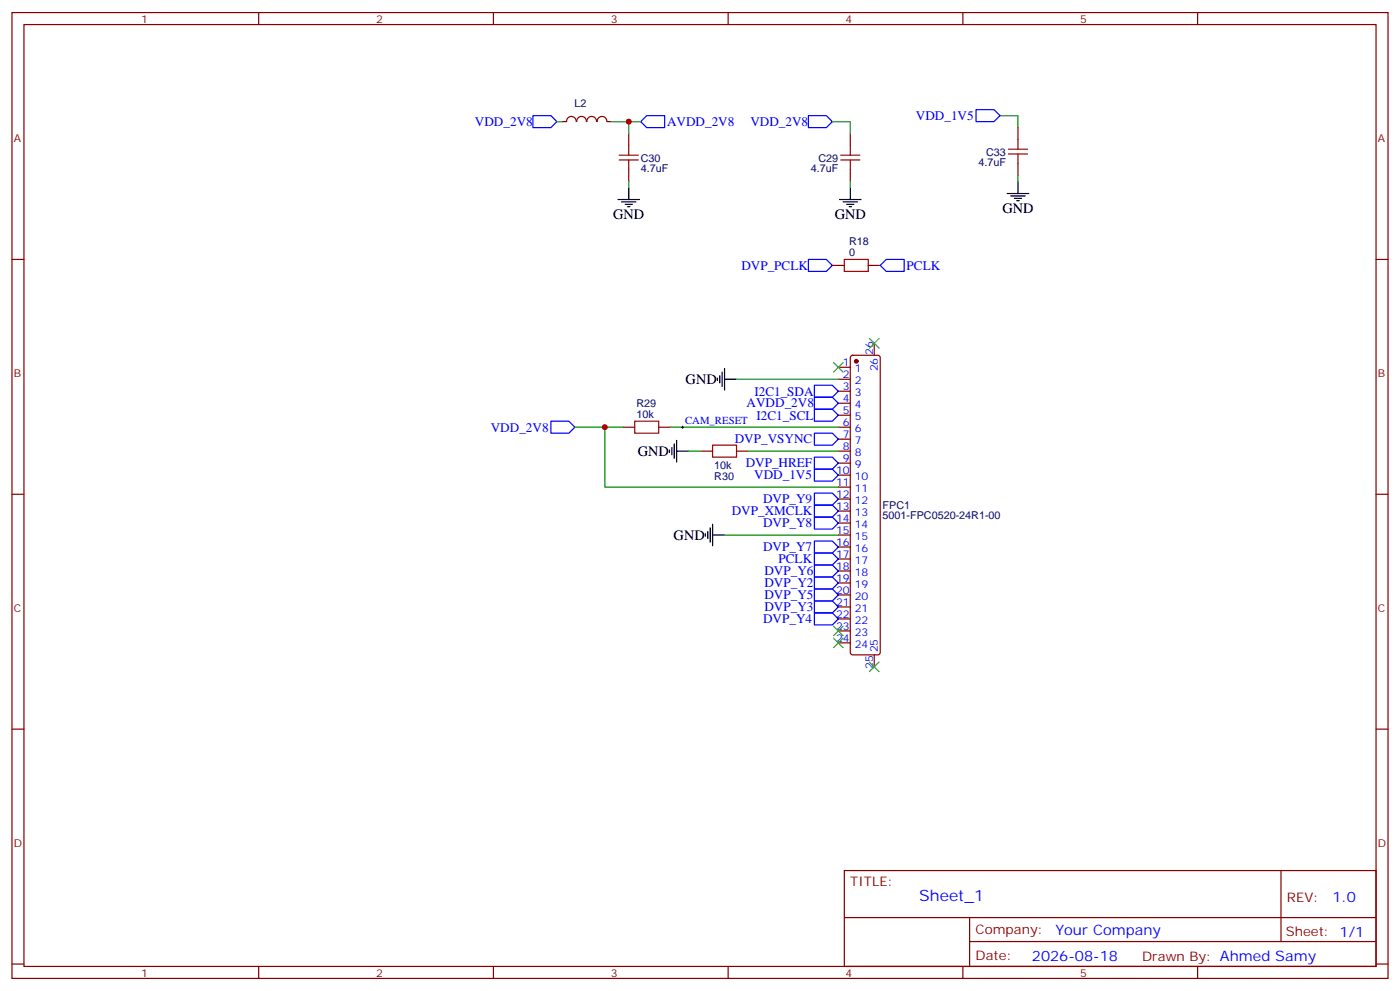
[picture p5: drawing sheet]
<svg xmlns="http://www.w3.org/2000/svg" width="412mm" height="292mm" viewBox="0 0 412 292" stroke-linecap="round" stroke-linejoin="round" font-family="sans-serif">
<g fill="none" stroke="#870000" stroke-width=".35">
<path d="M3.5 3.7h405.4v284.3h-405.4zM7.1 7.2h398.2v277.3h-398.2zM76.2 3.7v3.5M145.3 3.7v3.5M214.5 3.7v3.5M283.6 3.7v3.5M352.8 3.7v3.5M169.7 35.8a1.41 1.41 0 0 0-1.4-1.5 1.41 1.41 0 0 0-1.4 1.5h-1.1M169.9 35.8a1.41 1.41 0 0 1 1.4-1.5 1.41 1.41 0 0 1 1.4 1.5M172.9 35.8a1.41 1.41 0 0 1 1.4-1.5 1.41 1.41 0 0 1 1.4 1.5M175.9 35.8a1.41 1.41 0 0 1 1.4-1.5 1.41 1.41 0 0 1 1.4 1.5M178.9 35.8h1"/>
<path d="M185.2 39.3v3.6M250.5 39.3v3.6M299.9 37.6v3.5M185.2 49.9v3.5M250.5 49.9v3.5M299.9 48.2v3.5M3.5 76.4h3.6M245.2 78.1h3.5M255.8 78.1h3.5M405.3 76.4h3.6M246.9 108.1h3.6M246.9 111.7h3.6"/>
<path d="M246.9 115.2h3.6M246.9 118.7h3.6M250.7 104.8l.5-.2h7.4l.5 .2 .2 .5v86.8l-.2 .5-.5 .2h-7.4l-.5-.2-.2-.5v-86.8zM257.5 101.1v3.5M183.4 125.8h3.6M194 125.8h3.6M206.4 132.8h3.5M217 132.8h3.5M246.9 122.2h3.6M246.9 125.8h3.6M246.9 129.3h3.6M246.9 132.8h3.6"/>
<path d="M246.9 136.3h3.6M246.9 139.9h3.6M3.5 145.5h3.6M246.9 143.4h3.6M246.9 146.9h3.6M246.9 150.5h3.6M246.9 154h3.6M246.9 157.5h3.6M405.3 145.5h3.6M246.9 161h3.6M246.9 164.6h3.6M246.9 168.1h3.6"/>
<path d="M246.9 171.6h3.6M246.9 175.2h3.6M246.9 178.7h3.6M246.9 182.2h3.6M246.9 185.7h3.6M246.9 189.3h3.6M257.5 192.8v3.5M3.5 214.7h3.6M405.3 214.7h3.6M248.7 256.3h156.6v28.2h-156.6zM377.3 256.3v20.9M248.7 270.1h156.5"/>
<path d="M285.6 277.2h119.6M285.6 270.1v14.2M3.5 283.8h3.6M76.2 284.5v3.5M145.3 284.5v3.5M214.5 284.5v3.5M283.6 284.5v3.5M352.8 284.5v3.5M405.3 283.8h3.6"/>
</g>
<circle cx="252.2" cy="106.4" r=".53" fill="#870000" stroke="#870000" stroke-width=".35"/>
<path d="M256.1 99.7l2.8 2.8M258.9 99.7l-2.8 2.8M245.5 106.7l2.9 2.8M248.4 106.7l-2.9 2.8M245.5 184.3l2.9 2.8M245.5 187.9l2.9 2.8M248.4 184.3l-2.9 2.8M248.4 187.9l-2.9 2.8M256.1 194.9l2.8 2.8M258.9 194.9l-2.8 2.8" fill="none" stroke="#3c3" stroke-width=".35"/>
<g fill="none" stroke="#00f" stroke-width=".35">
<path d="M157 34h5.3l1.7 1.8-1.7 1.8h-5.3zM190.5 34h5.3v3.6h-5.3l-1.8-1.8zM238.1 34h5.3l1.8 1.8-1.8 1.8h-5.3zM287.5 32.3h5.3l1.8 1.7-1.8 1.8h-5.3zM238.1 76.4h5.3l1.8 1.7-1.8 1.8h-5.3zM261.1 76.4h5.2v3.5h-5.2l-1.8-1.8zM239.9 116.9h5.3l1.7 1.8-1.7 1.8h-5.3zM239.9 113.4h5.3l1.7 1.8-1.7 1.7h-5.3zM162.3 124h5.3l1.7 1.8-1.7 1.7h-5.3zM239.9 138.1h5.3l1.7 1.8-1.7 1.7h-5.3zM239.9 120.5h5.3l1.7 1.7-1.7 1.8h-5.3zM239.9 127.5h5.3l1.7 1.8-1.7 1.8h-5.3z"/>
<path d="M239.9 134.6h5.3l1.7 1.7-1.7 1.8h-5.3zM239.9 145.2h5.3l1.7 1.7-1.7 1.8h-5.3zM239.9 152.2h5.3l1.7 1.8-1.7 1.8h-5.3zM239.9 159.3h5.3l1.7 1.7-1.7 1.8h-5.3zM239.9 148.7h5.3l1.7 1.8-1.7 1.7h-5.3zM239.9 162.8h5.3l1.7 1.8-1.7 1.7h-5.3zM239.9 166.3h5.3l1.7 1.8-1.7 1.8h-5.3zM239.9 169.9h5.3l1.7 1.7-1.7 1.8h-5.3zM239.9 173.4h5.3l1.7 1.8-1.7 1.7h-5.3zM239.9 176.9h5.3l1.7 1.8-1.7 1.7h-5.3zM239.9 180.4h5.3l1.7 1.8-1.7 1.8h-5.3z"/>
</g>
<g fill="none" stroke="#000" stroke-width=".35">
<path d="M182 58.7h6.4M183.1 59.4h4.2M185.2 55.2v3.5M247.3 58.7h6.3M248.4 59.4h4.2M250.5 55.2v3.5M296.7 57h6.3M297.7 57.7h4.3M298.8 58.4h2.1M299.5 59.1h.7M299.9 53.4v3.6M184.1 60.1h2.2"/>
<path d="M184.9 60.9h.7M249.4 60.1h2.1M250.1 60.9h.7M211.3 111.3v.7M212 110.6v2.1M212.7 109.5v4.3M213.4 111.7h3.6M213.4 108.5v6.3M197.2 132.5v.7M197.9 131.8v2.1M198.6 130.7v4.2M199.3 132.8h3.5"/>
<path d="M199.3 129.6v6.4M207.8 157.2v.7M208.5 156.5v2.1M209.2 155.4v4.2M209.9 157.5h3.5M209.9 154.3v6.4"/>
</g>
<g fill="none" stroke="#008700" stroke-width=".35">
<path d="M164 35.8h1.8M179.9 35.8h5.3v3.5M185.2 35.8h3.5M245.2 35.8h5.3v3.5M294.6 34h5.3v3.6M185.2 53.4v1.8M250.5 53.4v1.8M299.9 51.7v1.7M217 111.7h29.9M169.3 125.8h14.1M178.2 125.8v17.6h68.7M197.6 125.8h49.3"/>
<path d="M202.8 132.8h3.6M220.5 132.8h26.4M213.4 157.5h33.5"/>
</g>
<g fill="none" stroke="#a10000" stroke-width=".35">
<path d="M182.4 45.7h5.6M182.4 47.1h5.6M185.2 42.9v2.8M185.2 47.1v2.8M247.6 45.7h5.7M247.6 47.1h5.7M250.5 42.9v2.8M250.5 47.1v2.8M297 43.9h5.7M297 45.3h5.7M299.9 41.1v2.8M299.9 45.3v2.9"/>
<path d="M248.7 76.4h7.1v3.5h-7.1zM187 124h7v3.5h-7zM209.9 131.1h7.1v3.5h-7.1z"/>
</g>
<path d="M200.7 125.8h.7M201.1 125.4v.7" fill="none" stroke="#000" stroke-width=".29"/>
<g fill="#c00">
<circle cx="185.2" cy="35.8" r=".88"/>
<circle cx="178.2" cy="125.8" r=".88"/>
</g>
<text font-size="4.6" fill="#00f" x="270.8" y="265.3">Sheet_1</text>
<g font-size="4.2">
<text x="180.6" y="64.4">GND</text>
<text x="245.9" y="64.4">GND</text>
<text x="295.3" y="62.6">GND</text>
<text x="202" y="113.1">GND</text>
<text x="187.9" y="134.3">GND</text>
<text x="198.4" y="159">GND</text>
</g>
<g font-size="4.2" fill="#00f">
<text x="392.5" y="265.6">1.0</text>
<text x="310.9" y="275.1">Your Company</text>
<text x="304" y="282.9">2026-08-18</text>
</g>
<g font-size="3.9" fill="#00f">
<text x="269.8" y="35.3">VDD_1V5</text>
<text x="139.9" y="37.1">VDD_2V8</text>
<text x="196.5" y="37.1">AVDD_2V8</text>
<text x="221.1" y="37.1">VDD_2V8</text>
<text x="218.4" y="79.4">DVP_PCLK</text>
<text x="267.1" y="79.4">PCLK</text>
<text x="219.9" y="120">AVDD_2V8</text>
<text x="222.2" y="116.6">I2C1_SDA</text>
<text x="222.8" y="123.6">I2C1_SCL</text>
<text x="144.6" y="127.2">VDD_2V8</text>
<text x="216.4" y="130.5">DVP_VSYNC</text>
<text x="219.7" y="137.6">DVP_HREF</text>
<text x="222.2" y="141.1">VDD_1V5</text>
<text x="224.8" y="148.2">DVP_Y9</text>
<text x="215.6" y="151.7">DVP_XMCLK</text>
<text x="224.8" y="155.2">DVP_Y8</text>
<text x="224.8" y="162.3">DVP_Y7</text>
<text x="229.3" y="165.8">PCLK</text>
<text x="225.2" y="169.4">DVP_Y6</text>
<text x="225.2" y="172.9">DVP_Y2</text>
<text x="225.2" y="176.4">DVP_Y5</text>
<text x="225.2" y="179.9">DVP_Y3</text>
<text x="224.8" y="183.5">DVP_Y4</text>
</g>
<g font-size="3.9" fill="#800">
<text x="250.5" y="260.9">TITLE:</text>
<text x="379.1" y="265.6">REV:</text>
<text x="287.4" y="275.1">Company:</text>
<text x="378.7" y="275.7">Sheet: 1/1</text>
<text x="287.4" y="282.8">Date:</text>
<text x="336.4" y="282.8">Drawn By: Ahmed Samy</text>
</g>
<g font-size="3.2" fill="#800">
<text x="41.6" y="6.7">1</text>
<text x="110.8" y="6.7">2</text>
<text x="179.9" y="6.7">3</text>
<text x="249.1" y="6.7">4</text>
<text x="318.2" y="6.7">5</text>
<text x="4.1" y="41.8">A</text>
<text x="405.9" y="41.8">A</text>
<text x="4.1" y="110.9">B</text>
<text x="405.9" y="110.9">B</text>
<text x="4.1" y="180.1">C</text>
<text x="405.9" y="180.1">C</text>
<text x="4.1" y="249.2">D</text>
<text x="405.9" y="249.2">D</text>
<text x="41.6" y="287.5">1</text>
<text x="110.8" y="287.5">2</text>
<text x="179.9" y="287.5">3</text>
<text x="249.1" y="287.5">4</text>
<text x="318.2" y="287.5">5</text>
</g>
<g font-size="3.2" fill="#000080">
<text x="169.3" y="31.6">L2</text>
<text x="188.7" y="47.6">C30</text>
<text x="241.1" y="47.6">C29</text>
<text x="290.5" y="45.8">C33</text>
<text x="188.7" y="50.7">4.7uF</text>
<text x="238.8" y="50.7">4.7uF</text>
<text x="288.2" y="48.9">4.7uF</text>
<text x="250.1" y="75.3">0</text>
<text x="250.1" y="72.1">R18</text>
<text x="187.5" y="119.7">R29</text>
<text x="187.5" y="122.9">10k</text>
<text x="210.4" y="138.1">10k</text>
<text x="210.4" y="141.3">R30</text>
<text x="260" y="149.8">FPC1</text>
<text x="260" y="152.9">5001-FPC0520-24R1-00</text>
</g>
<g font-size="3.2" fill="#00f">
<text x="248.3" y="107.8">1</text>
<text x="257.2" y="104.6" transform="rotate(-90 257.2 104.6)">26</text>
<text x="248.3" y="111.3">2</text>
<text x="251.8" y="109.5">1</text>
<text x="251.8" y="113.1">2</text>
<text x="258.6" y="109.3" transform="rotate(-90 258.6 109.3)">26</text>
<text x="248.3" y="114.8">3</text>
<text x="248.3" y="118.4">4</text>
<text x="251.8" y="116.6">3</text>
<text x="201.8" y="124.9">CAM_RESET</text>
<text x="248.3" y="121.9">5</text>
<text x="248.3" y="125.4">6</text>
<text x="251.8" y="120.1">4</text>
<text x="251.8" y="123.6">5</text>
<text x="248.3" y="128.9">7</text>
<text x="251.8" y="127.2">6</text>
<text x="251.8" y="130.7">7</text>
<text x="248.3" y="132.5">8</text>
<text x="248.3" y="136">9</text>
<text x="251.8" y="134.2">8</text>
<text x="251.8" y="137.8">9</text>
<text x="246.3" y="139.5">10</text>
<text x="246.3" y="143.1">11</text>
<text x="251.8" y="141.3">10</text>
<text x="246.3" y="146.6">12</text>
<text x="251.8" y="144.8">11</text>
<text x="251.8" y="148.3">12</text>
<text x="246.3" y="150.1">13</text>
<text x="246.3" y="153.6">14</text>
<text x="251.8" y="151.9">13</text>
<text x="251.8" y="155.4">14</text>
<text x="246.3" y="157.2">15</text>
<text x="246.3" y="160.7">16</text>
<text x="251.8" y="158.9">15</text>
<text x="246.3" y="164.2">17</text>
<text x="246.3" y="167.7">18</text>
<text x="251.8" y="162.5">16</text>
<text x="251.8" y="166">17</text>
<text x="246.3" y="171.3">19</text>
<text x="251.8" y="169.5">18</text>
<text x="251.8" y="173">19</text>
<text x="246.3" y="174.8">20</text>
<text x="246.3" y="178.3">21</text>
<text x="251.8" y="176.6">20</text>
<text x="246.3" y="181.9">22</text>
<text x="246.3" y="185.4">23</text>
<text x="251.8" y="180.1">21</text>
<text x="251.8" y="183.6">22</text>
<text x="246.3" y="188.9">24</text>
<text x="251.8" y="187.1">23</text>
<text x="251.8" y="190.7">24</text>
<text x="257.2" y="196.8" transform="rotate(-90 257.2 196.8)">25</text>
<text x="258.6" y="192.1" transform="rotate(-90 258.6 192.1)">25</text>
</g>
</svg>
